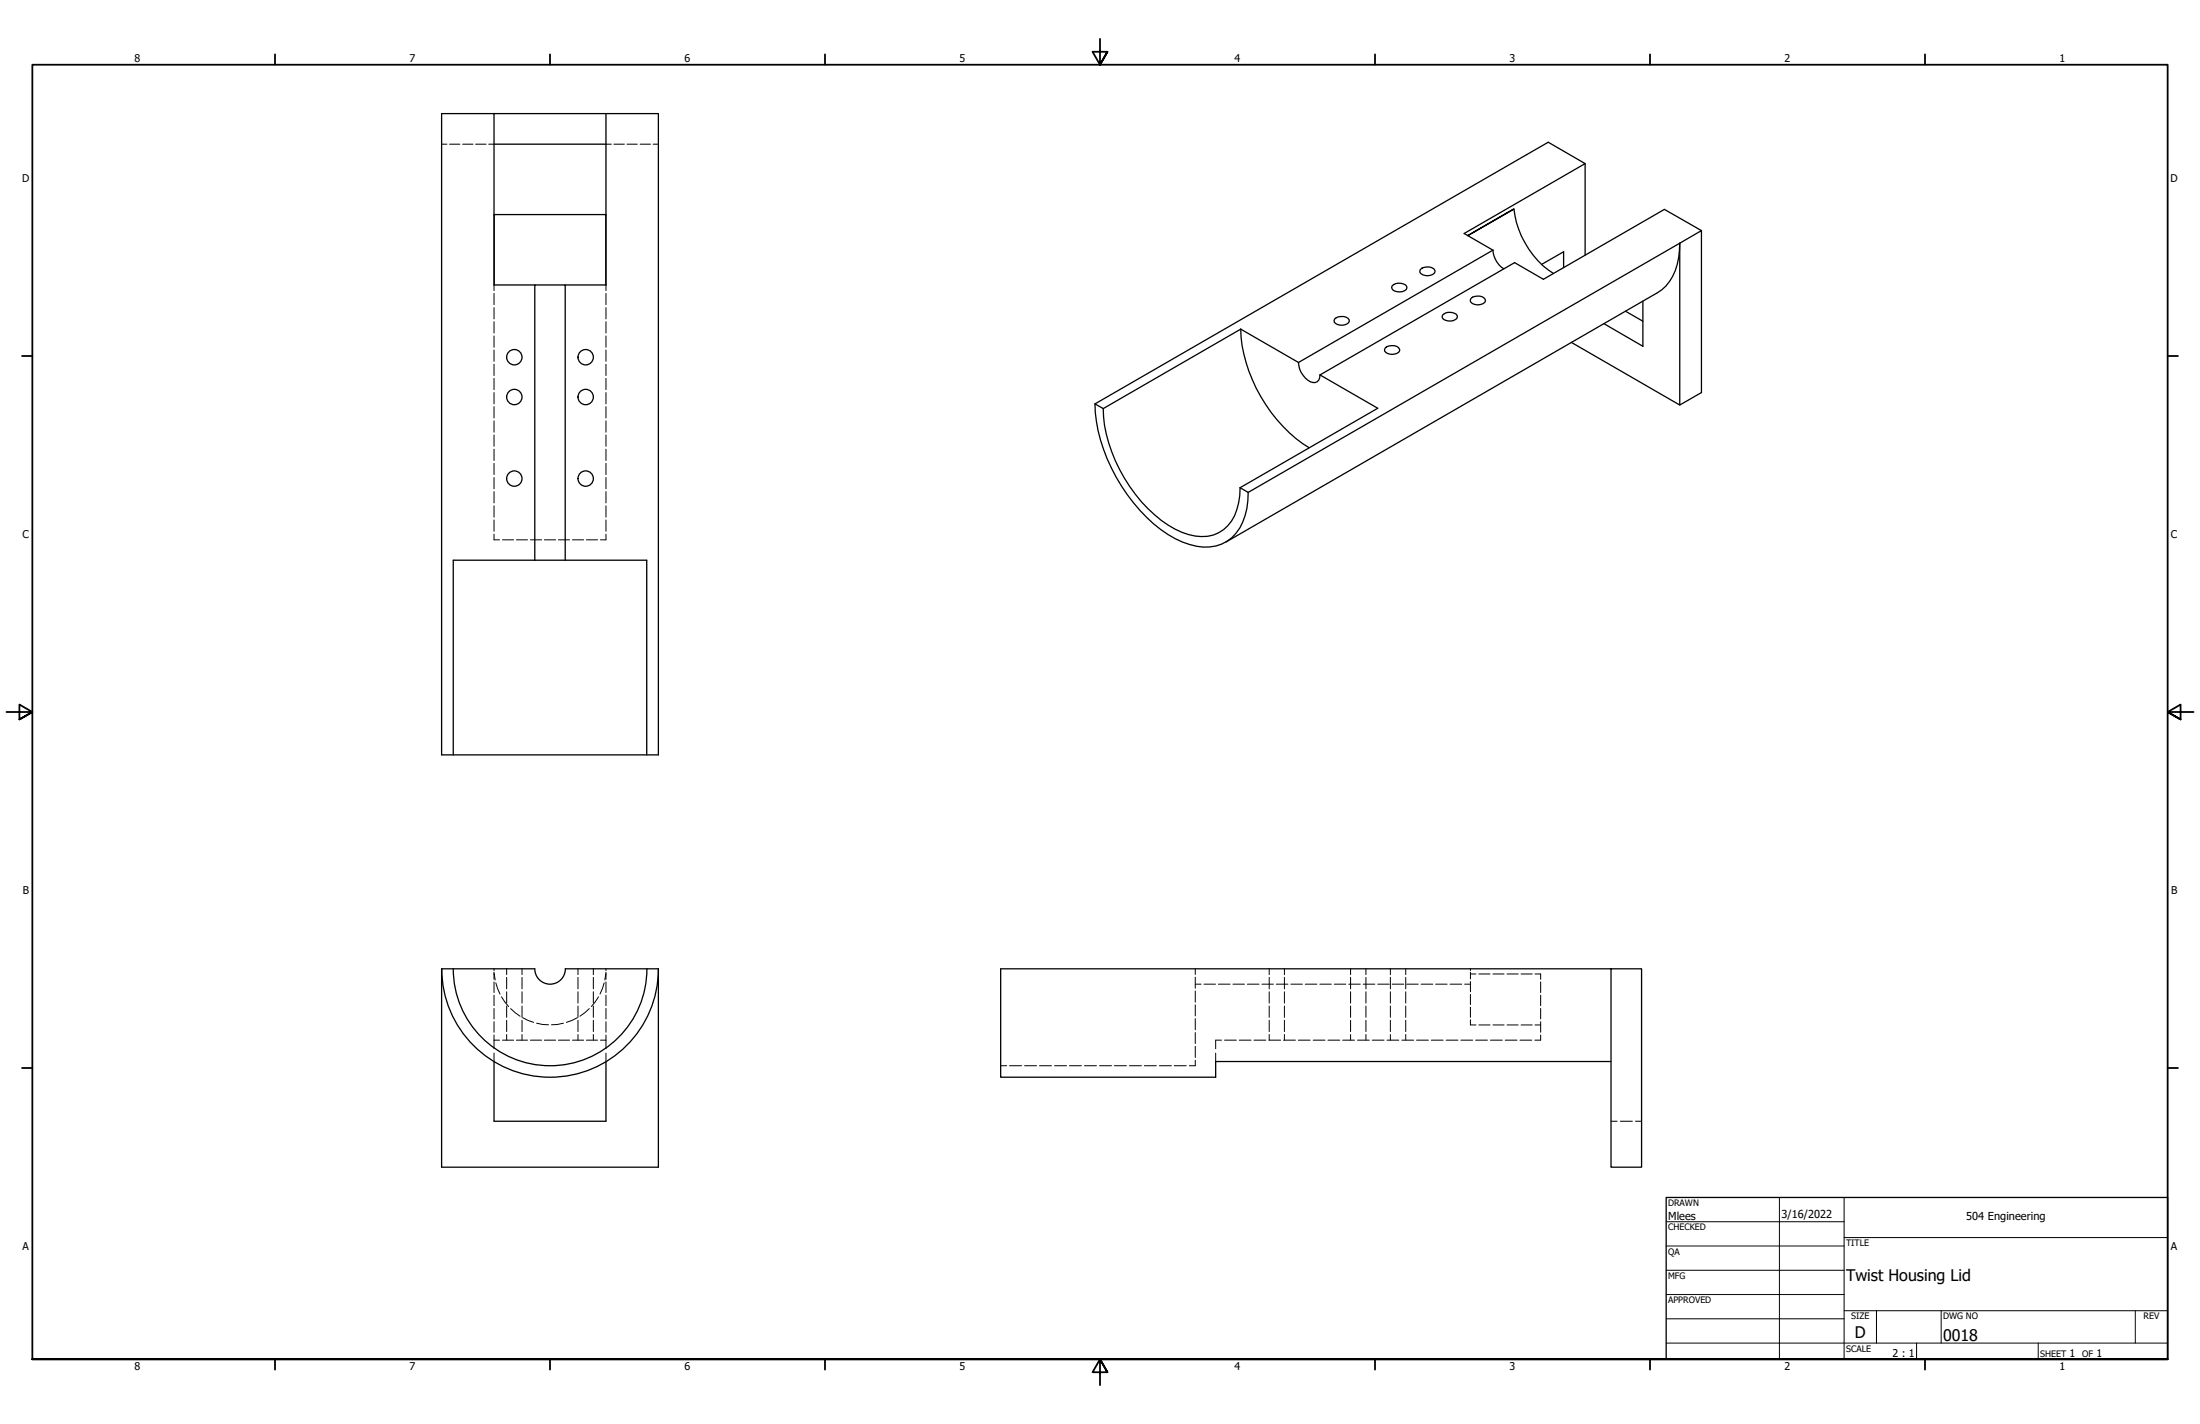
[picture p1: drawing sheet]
<svg xmlns="http://www.w3.org/2000/svg" width="864mm" height="559mm" viewBox="0 0 864 559" stroke-linecap="round" stroke-linejoin="round" font-family="sans-serif">
<!-- layer: Hidden (ANSI) -->
<g fill="none" stroke="#000" stroke-width=".39">
<path d="M173.4 56.6h2.1M176.5 56.6h4M181.6 56.6h4.1M186.7 56.6h4.1M191.8 56.6h2.1M237.9 56.6h2.1M241 56.6h4.1M246.1 56.6h4.1M251.3 56.6h4M256.3 56.6h2.1M193.9 111.8v2.2M193.9 115.1v4.5"/>
<path d="M237.9 111.8v2.2M237.9 115.1v4.5M193.9 120.7v4.5M193.9 126.2v4.5M193.9 131.8v4.5M193.9 137.4v4.4M237.9 120.7v4.5M237.9 126.2v4.5M237.9 131.8v4.5M237.9 137.4v4.4M193.9 142.9v4.5M193.9 148.5v4.4"/>
<path d="M193.9 154.1v4.4M193.9 159.6v4.4M237.9 142.9v4.5M237.9 148.5v4.4M237.9 154.1v4.4M237.9 159.6v4.4M193.9 165.2v4.4M193.9 170.7v4.4M193.9 176.3v4.4M237.9 165.2v4.4M237.9 170.7v4.4M237.9 176.3v4.4"/>
<path d="M193.9 181.8v4.4M193.9 187.4v4.4M193.9 192.9v4.5M193.9 198.5v4.4M237.9 181.8v4.4M237.9 187.4v4.4M237.9 192.9v4.5M237.9 198.5v4.4M193.9 204v4.5M193.9 209.6v2.2h2.2M197.2 211.8h4.4M202.7 211.8h4.4"/>
<path d="M208.2 211.8h4.4M213.7 211.8h4.4M219.2 211.8h4.4M224.7 211.8h4.4M230.2 211.8h4.4M237.9 204v4.5M237.9 209.6v2.2h-2.2M193.9 382.2l.5 2.4M193.9 380.2v.7M193.9 381.5v2.8M193.9 385.3v4.2M193.9 390.5v4.2"/>
<path d="M193.9 395.7v4.2M194.6 385.7l1.7 4.4M196.8 391.2l2.8 3.8M198.9 380.2v2.3M198.9 383.5v4.5M198.9 389.2v4.4M198.9 394.8v4.4M200.5 395.8l3.7 3M204.9 380.2v2.3M204.9 383.5v4.5M204.9 389.2v4.4M204.9 394.8v4.4"/>
<path d="M205.2 399.4l4.3 1.8M226.6 399.4l-4.3 1.8M226.9 380.2v2.3M226.9 383.5v4.5M226.9 389.2v4.4M226.9 394.8v4.4M231.3 395.8l-3.7 3M232.9 380.2v2.3M232.9 383.5v4.5M232.9 389.2v4.4M232.9 394.8v4.4M234.9 391.2l-2.7 3.8"/>
<path d="M237.2 385.7l-1.7 4.4M237.9 381.5l-.5 3.1M237.9 380.2v.7M237.9 382.2v2.1M237.9 385.3v4.2M237.9 390.5v4.2M237.9 395.7v4.2M469.2 386.2h2.3M469.2 380.2v2.2M469.2 383.5v4.3M469.2 388.9v4.4M469.2 394.3v4.4"/>
<path d="M469.2 399.7v4.4M472.6 386.2h4.5M478.3 386.2h4.6M484 386.2h4.5M489.6 386.2h4.6M495.4 386.2h4.5M498.2 380.2v2.3M498.2 383.5v4.5M498.2 389.2v4.4M498.2 394.8v4.4M501 386.2h4.6M504.2 380.2v2.3"/>
<path d="M504.2 383.5v4.5M504.2 389.2v4.4M504.2 394.8v4.4M506.7 386.2h4.5M512.4 386.2h4.6M518.1 386.2h4.5M523.7 386.2h4.6M529.5 386.2h4.5M530.2 380.2v2.3M530.2 383.5v4.5M530.2 389.2v4.4M530.2 394.8v4.4"/>
<path d="M535.1 386.2h4.6M536.2 380.2v2.3M536.2 383.5v4.5M536.2 389.2v4.4M536.2 394.8v4.4M540.8 386.2h4.5M545.8 380.2v2.3M545.8 383.5v4.5M545.8 389.2v4.4M545.8 394.8v4.4M546.5 386.2h4.6M551.8 380.2v2.3"/>
<path d="M551.8 383.5v4.5M551.8 389.2v4.4M551.8 394.8v4.4M552.2 386.2h4.5M557.8 386.2h4.6M563.6 386.2h4.5M569.2 386.2h4.6M574.9 386.2h2.3M577.2 382.2h2.2M577.2 380.2v.7M577.2 381.5v2.7M577.2 385.2v4"/>
<path d="M577.2 390.2v4M577.2 395.2v4M580.5 382.2h4.4M586 382.2h4.4M591.6 382.2h4.3M597.1 382.2h4.4M602.6 382.2h2.2v2.1M604.8 385.3v4.2M604.8 390.5v4.2M604.8 395.7v4.2M193.9 400.9v4.2M193.9 406.1v5.4"/>
<path d="M193.9 413.3v3.3M193.9 408.2h2.2M197.2 408.2h4.4M198.9 400.4v4.4M198.9 406v2.2M202.7 408.2h4.4M204.9 400.4v4.4M204.9 406v2.2M208.2 408.2h4.4M210.6 401.5l4.7 .6M213.7 408.2h4.4M219.2 408.2h4.4"/>
<path d="M221.2 401.5l-4.7 .6M224.7 408.2h4.4M226.9 400.4v4.4M226.9 406v2.2M230.2 408.2h4.4M232.9 400.4v4.4M232.9 406v2.2M235.7 408.2h2.2M237.9 400.9v4.2M237.9 406.1v5.4M237.9 413.3v3.3M392.8 418.2h2.4"/>
<path d="M396.3 418.2h4.7M402.2 418.2h4.7M408.1 418.2h4.6M414 418.2h4.7M419.8 418.2h4.7M425.7 418.2h4.7M431.6 418.2h4.7M437.5 418.2h4.7M443.4 418.2h4.7M449.2 418.2h4.7M455.1 418.2h4.7M460.9 418.2h4.7"/>
<path d="M469.2 405.2v4.3M469.2 410.6v4.4M469.2 416.1v2.1h-2.3M477.2 413.3v3.3M479.5 408.2h-2.3v3.3M480.7 408.2h4.6M486.5 408.2h4.6M492.3 408.2h4.6M498.1 408.2h4.6M498.2 400.4v4.4M498.2 406v2.2M503.9 408.2h4.6"/>
<path d="M504.2 400.4v4.4M504.2 406v2.2M509.7 408.2h4.6M515.5 408.2h4.6M521.3 408.2h4.6M527 408.2h4.7M530.2 400.4v4.4M530.2 406v2.2M532.9 408.2h4.6M536.2 400.4v4.4M536.2 406v2.2M538.7 408.2h4.6"/>
<path d="M544.4 408.2h4.7M545.8 400.4v4.4M545.8 406v2.2M550.3 408.2h4.6M551.8 400.4v4.4M551.8 406v2.2M556.1 408.2h4.6M561.8 408.2h4.7M567.7 408.2h4.6M573.5 408.2h4.6M577.2 400.2v2h2.2M579.2 408.2h4.7"/>
<path d="M580.5 402.2h4.4M585.1 408.2h4.6M586 402.2h4.4M590.9 408.2h4.6M591.6 402.2h4.3M596.6 408.2h4.7M597.1 402.2h4.4M602.6 402.2h2.2M604.8 406.1v2.1h-2.3M604.8 400.9v4.2M632.4 440h2.4M636 440h4.8"/>
<path d="M642 440h2.4"/>
</g>
<!-- layer: Visible (ANSI) -->
<g fill="none" stroke="#000" stroke-width=".51">
<path d="M193.9 44.6h64.5v251.6h-85v-251.6h20.5v67.2h16M193.9 56.6h44M237.9 44.6v67.2h-16M622.2 64.2v35.9M193.9 84.2l.1 27.6M194 84.2h43.8v27.6M237.8 84.2h.1M576.2 92.5l18.1-10.5zM586 98.2l-11.3-6.6 47.5-27.4-14.4-8.4-178 102.7M586 98.2a9.5 9.5 0 0 0 4.3 7.3M586 98.2l-76.3 44M594.3 82a35.5 35.5 0 0 0 15.5 25.3"/>
<path d="M659.4 95.4l8.5-4.9v63.6l-8.5 4.8-42.6-24.5M659.4 95.4a22.5 22.5 0 0 1-7 18.3l-171.2 99M659.4 95.4v63.5M659.4 95.4l-169.4 97.8M667.9 90.5l-14.5-8.3-47.5 27.4-11.3-6.5-76.4 44M546.5 112.1a4.2 4.2 0 0 1 5.7 .3l.1 .6a3.6 3.6 0 0 1-5.4 .9l-.6-1.2zM557.6 105.7a4.2 4.2 0 0 1 5.6 .3 2.6 2.6 0 0 1-3.6 2.1 1.81 1.81 0 0 1-2-2.4zM577.4 117.2a4.1 4.1 0 0 1 5.6 .3 1.56 1.56 0 0 1-1.6 1.9 4 4 0 0 1-4.2-1zM605.2 103.8l8.6-5v6.2M644.9 118.2v17.7l-15.3-8.9M487 129.2a59.5 59.5 0 0 0 26.9 46.5M487 129.2l22.7 13"/>
<path d="M487 129.2l-53.9 31.1M523.9 125.2a4.2 4.2 0 0 1 5.7 .3 2.6 2.6 0 0 1-3.7 2.1 1.81 1.81 0 0 1-2-2.4zM543.8 136.6a4.1 4.1 0 0 1 5.5 .3 1.56 1.56 0 0 1-1.5 2 3.9 3.9 0 0 1-4.2-1.1zM566.4 123.6a4.1 4.1 0 0 1 5.6 .2 1.67 1.67 0 0 1-1.6 2.1 4.2 4.2 0 0 1-4.2-1.2zM638 122.1l6.9 3.9M429.8 158.5a66.7 66.7 0 0 0 20.3 44.5 36.7 36.7 0 0 0 22.3 11.7 15.7 15.7 0 0 0 16.4-12.4l.7-2.8 .5-6.3M429.8 158.5l3.3 1.8M509.7 142.2a8.6 8.6 0 0 0 5.7 7.9 2.41 2.41 0 0 0 2.8-3M518.2 147.1l22.6 13.1-54 31.2M433.1 160.3a59.4 59.4 0 0 0 20.1 41.7 30.7 30.7 0 0 0 18.5 8.6 13.9 13.9 0 0 0 13.8-10.6l1.2-5.6 .1-3M486.8 191.4l3.2 1.8M209.9 219.8v-108h12v108"/>
<path d="M209.9 219.8h44v76.4M209.9 219.8h-32v76.4M173.4 380.2h36.5a6 6 0 0 0 6 6 6 6 0 0 0 6-6h36.5v77.8h-85zM173.4 380.2a42.5 42.5 0 0 0 42.5 42.5 42.5 42.5 0 0 0 42.5-42.5M177.9 380.2a38 38 0 0 0 38 38 38 38 0 0 0 38-38M632.4 380.2h12v77.8h-12zM632.4 380.2h-239.6v42.5h84.4v-6.1h155.2M193.9 416.6v23.4h44v-23.4"/>
<circle cx="201.9" cy="155.8" r="3"/>
<circle cx="201.9" cy="140.2" r="3"/>
<circle cx="229.9" cy="155.8" r="3"/>
<circle cx="229.9" cy="140.2" r="3"/>
<circle cx="201.9" cy="187.8" r="3"/>
<circle cx="229.9" cy="187.8" r="3"/>
</g>
<!-- layer: Border (ANSI) -->
<g fill="none" stroke="#000" stroke-width=".7">
<path d="M431.8 15.2v10.2l-2.9-5.1h5.8l-2.9 5.1 2.9-5.1M107.9 21.3v4.1M215.9 21.3v4.1M323.8 21.3v4.1M539.8 21.3v4.1M647.7 21.3v4.1M755.6 21.3v4.1M8.6 139.7h4.1M850.9 139.7h4.1M2.5 279.4h10.2l-5.1-2.9v5.8l5.1-2.9-5.1 2.9M861.1 279.4h-10.2l5.1-2.9v5.8l-5.1-2.9 5.1 2.9M8.6 419.1h4.1"/>
<path d="M850.9 419.1h4.1M12.7 533.4v-508h838.2v508h-838.2h838.2M107.9 533.4v4.1M215.9 533.4v4.1M323.8 533.4v4.1M434.7 538.5l-2.9-5.1 2.9 5.1h-5.8l2.9-5.1v10.2M539.8 533.4v4.1M647.7 533.4v4.1M755.6 533.4v4.1"/>
</g>
<!-- layer: Title (ANSI) -->
<g fill="none" stroke="#000" stroke-width=".39">
<path d="M654 479.4h69.9M698.5 469.9v63.5M723.9 469.9v63.5M654 488.9h69.9M654 498.5h69.9M723.9 485.6h127M654 508h69.9M654 517.5h69.9M723.9 514.3h127M736.6 514.3v12.7M762 514.3v12.7M838.2 514.3v12.7"/>
<path d="M654 527h196.9M752.3 527v6.4M800.1 527v6.4"/>
</g>
<path d="M654 469.9h196.9v63.5h-196.9z" fill="none" stroke="#000" stroke-width=".51"/>
<g font-size="6.3">
<text x="724.7" y="502.8">Twist Housing Lid</text>
<text x="728.1" y="524.9">D</text>
<text x="762.8" y="526.2">0018</text>
</g>
<g font-size="4.3">
<text x="654.8" y="478.6">Mlees</text>
<text x="699.3" y="478">3/16/2022</text>
<text x="771.8" y="478.9">504 Engineering</text>
</g>
<g font-size="4.2">
<text x="52.8" y="24.4">8</text>
<text x="160.8" y="24.4">7</text>
<text x="268.7" y="24.4">6</text>
<text x="376.7" y="24.4">5</text>
<text x="484.6" y="24.4">4</text>
<text x="592.6" y="24.4">3</text>
<text x="700.5" y="24.4">2</text>
<text x="808.5" y="24.4">1</text>
<text x="8.8" y="71.4">D</text>
<text x="852" y="71.4">D</text>
<text x="8.9" y="211.1">C</text>
<text x="852.2" y="211.1">C</text>
<text x="9" y="350.8">B</text>
<text x="852.2" y="350.8">B</text>
<text x="8.9" y="490.5">A</text>
<text x="852.2" y="490.5">A</text>
<text x="742.9" y="532.6">2 : 1</text>
<text x="812.4" y="532.6">1</text>
<text x="823" y="532.6">1</text>
<text x="52.8" y="537.5">8</text>
<text x="160.8" y="537.5">7</text>
<text x="268.7" y="537.5">6</text>
<text x="376.7" y="537.5">5</text>
<text x="484.6" y="537.5">4</text>
<text x="592.6" y="537.5">3</text>
<text x="700.5" y="537.5">2</text>
<text x="808.5" y="537.5">1</text>
</g>
<g font-size="3.5">
<text x="654.8" y="473.2">DRAWN</text>
<text x="654.8" y="482.8">CHECKED</text>
<text x="724.7" y="488.9">TITLE</text>
<text x="654.8" y="492.3">QA</text>
<text x="654.8" y="501.8">MFG</text>
<text x="654.8" y="511.4">APPROVED</text>
<text x="726.7" y="517.7">SIZE</text>
<text x="762.8" y="517.7">DWG NO</text>
<text x="841.4" y="517.7">REV</text>
<text x="724.7" y="530.4">SCALE</text>
<text x="800.9" y="532.6">SHEET</text>
<text x="817.4" y="532.6">OF</text>
</g>
</svg>
